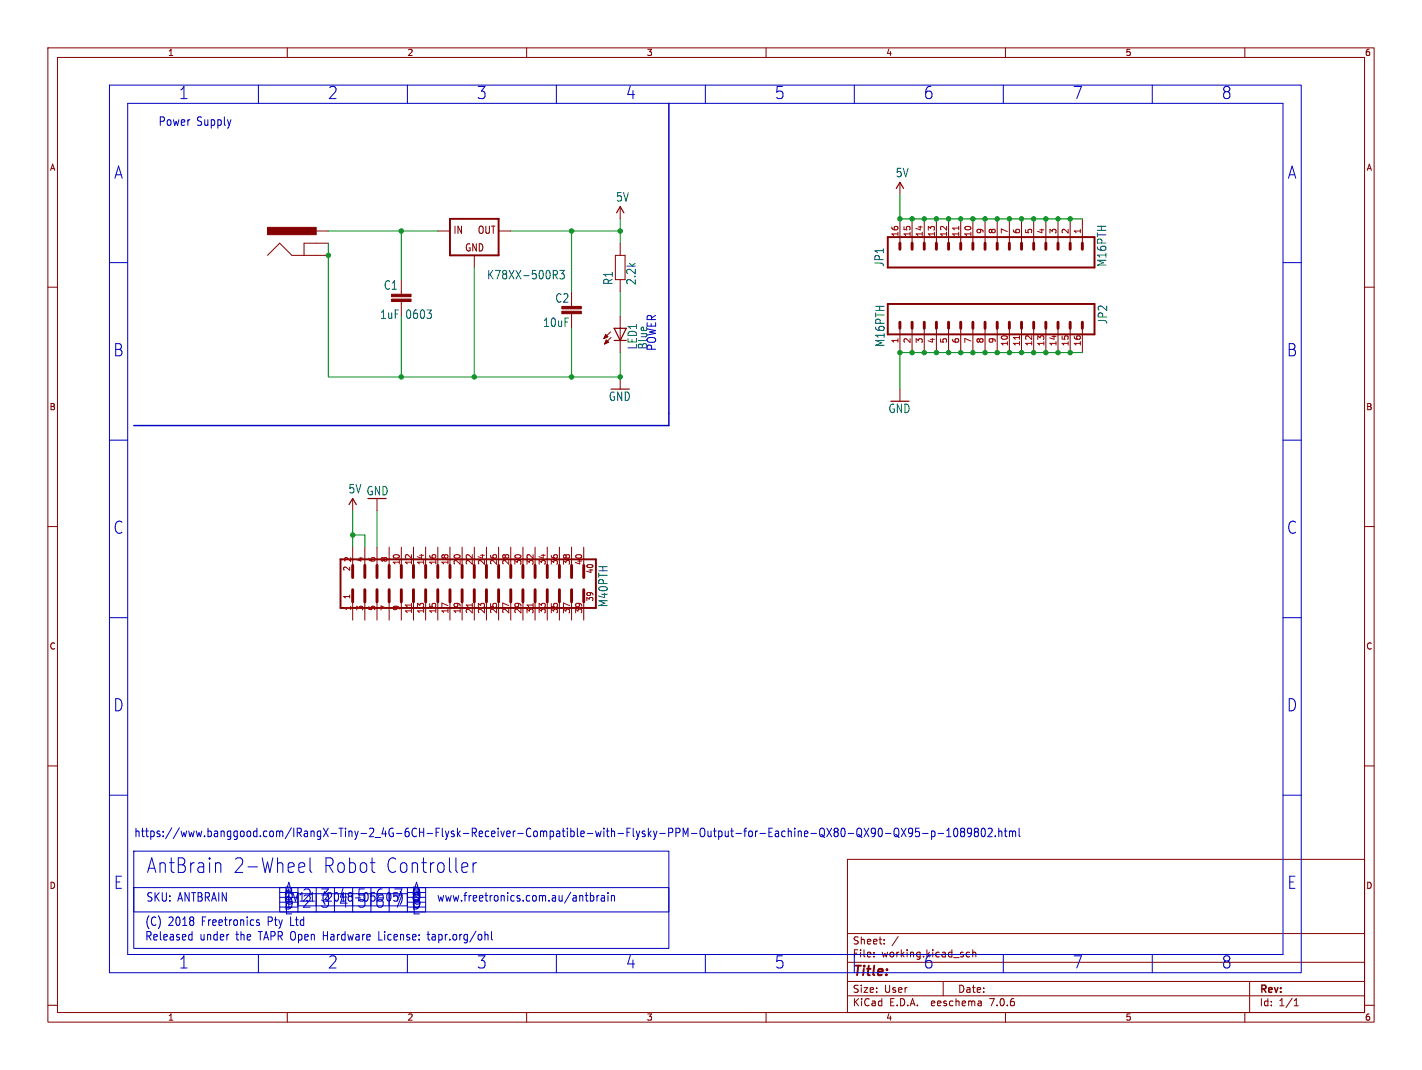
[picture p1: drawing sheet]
<?xml version="1.0" encoding="utf-8"?>
<!DOCTYPE eagle SYSTEM "eagle.dtd">
<eagle version="9.1.3">
<drawing>
<settings>
<setting alwaysvectorfont="no"/>
<setting keepoldvectorfont="yes"/>
<setting verticaltext="up"/>
</settings>
<grid distance="0.1" unitdist="inch" unit="inch" style="lines" multiple="1" display="no" altdistance="0.01" altunitdist="inch" altunit="inch"/>
<schematic xreflabel="%F%N/%S.%C%R" xrefpart="/%S.%C%R">
<libraries>
<library name="freetronics-jon">
<symbols>
<symbol name="CAP">
<wire x1="0" y1="2.54" x2="0" y2="2.032" width="0.1524" layer="94"/>
<wire x1="0" y1="0" x2="0" y2="0.508" width="0.1524" layer="94"/>
<text x="1.524" y="2.921" size="1.778" layer="95">&gt;NAME</text>
<text x="1.524" y="-2.159" size="1.778" layer="96">&gt;VALUE</text>
<rectangle x1="-2.032" y1="0.508" x2="2.032" y2="1.016" layer="94"/>
<rectangle x1="-2.032" y1="1.524" x2="2.032" y2="2.032" layer="94"/>
<pin name="1" x="0" y="5.08" visible="off" length="short" direction="pas" swaplevel="1" rot="R270"/>
<pin name="2" x="0" y="-2.54" visible="off" length="short" direction="pas" swaplevel="1" rot="R90"/>
</symbol>
<symbol name="RESISTOR">
<wire x1="-2.54" y1="1.016" x2="2.54" y2="1.016" width="0.1524" layer="94"/>
<wire x1="-2.54" y1="-1.016" x2="-2.54" y2="1.016" width="0.1524" layer="94"/>
<wire x1="2.54" y1="-1.016" x2="2.54" y2="1.016" width="0.1524" layer="94"/>
<wire x1="-2.54" y1="-1.016" x2="2.54" y2="-1.016" width="0.1524" layer="94"/>
<text x="-3.81" y="1.4986" size="1.778" layer="95">&gt;NAME</text>
<text x="-3.81" y="-3.302" size="1.778" layer="96">&gt;VALUE</text>
<pin name="2" x="5.08" y="0" visible="off" length="short" direction="pas" swaplevel="1" rot="R180"/>
<pin name="1" x="-5.08" y="0" visible="off" length="short" direction="pas" swaplevel="1"/>
</symbol>
<symbol name="LED">
<wire x1="1.27" y1="0" x2="0" y2="-2.54" width="0.254" layer="94"/>
<wire x1="0" y1="-2.54" x2="-1.27" y2="0" width="0.254" layer="94"/>
<wire x1="1.27" y1="-2.54" x2="0" y2="-2.54" width="0.254" layer="94"/>
<wire x1="0" y1="-2.54" x2="-1.27" y2="-2.54" width="0.254" layer="94"/>
<wire x1="1.27" y1="0" x2="0" y2="0" width="0.254" layer="94"/>
<wire x1="0" y1="0" x2="-1.27" y2="0" width="0.254" layer="94"/>
<wire x1="0" y1="0" x2="0" y2="-2.54" width="0.1524" layer="94"/>
<wire x1="-2.032" y1="-0.762" x2="-3.429" y2="-2.159" width="0.1524" layer="94"/>
<wire x1="-1.905" y1="-1.905" x2="-3.302" y2="-3.302" width="0.1524" layer="94"/>
<text x="3.556" y="-4.572" size="1.778" layer="95" rot="R90">&gt;NAME</text>
<text x="5.715" y="-4.572" size="1.778" layer="96" rot="R90">&gt;VALUE</text>
<pin name="C" x="0" y="-5.08" visible="off" length="short" direction="pas" rot="R90"/>
<pin name="A" x="0" y="2.54" visible="off" length="short" direction="pas" rot="R270"/>
<polygon width="0.1524" layer="94">
<vertex x="-3.429" y="-2.159"/>
<vertex x="-3.048" y="-1.27"/>
<vertex x="-2.54" y="-1.778"/>
</polygon>
<polygon width="0.1524" layer="94">
<vertex x="-3.302" y="-3.302"/>
<vertex x="-2.921" y="-2.413"/>
<vertex x="-2.413" y="-2.921"/>
</polygon>
</symbol>
<symbol name="78XX">
<wire x1="-5.08" y1="-5.08" x2="5.08" y2="-5.08" width="0.4064" layer="94"/>
<wire x1="5.08" y1="-5.08" x2="5.08" y2="2.54" width="0.4064" layer="94"/>
<wire x1="5.08" y1="2.54" x2="-5.08" y2="2.54" width="0.4064" layer="94"/>
<wire x1="-5.08" y1="2.54" x2="-5.08" y2="-5.08" width="0.4064" layer="94"/>
<text x="2.54" y="-7.62" size="1.778" layer="95">&gt;NAME</text>
<text x="2.54" y="-10.16" size="1.778" layer="96">&gt;VALUE</text>
<text x="-2.032" y="-4.318" size="1.524" layer="95">GND</text>
<text x="-4.445" y="-0.635" size="1.524" layer="95">IN</text>
<text x="0.635" y="-0.635" size="1.524" layer="95">OUT</text>
<pin name="IN" x="-7.62" y="0" visible="off" length="short" direction="in"/>
<pin name="GND" x="0" y="-7.62" visible="off" length="short" direction="in" rot="R90"/>
<pin name="OUT" x="7.62" y="0" visible="off" length="short" direction="out" rot="R180"/>
</symbol>
<symbol name="POWERJACK">
<wire x1="-10.16" y1="2.54" x2="-7.62" y2="5.08" width="0.1524" layer="94"/>
<wire x1="-7.62" y1="5.08" x2="-5.08" y2="2.54" width="0.1524" layer="94"/>
<wire x1="-5.08" y1="2.54" x2="-2.54" y2="2.54" width="0.1524" layer="94"/>
<wire x1="-2.54" y1="2.54" x2="0" y2="2.54" width="0.1524" layer="94"/>
<wire x1="-2.54" y1="2.54" x2="-2.54" y2="5.08" width="0.1524" layer="94"/>
<wire x1="-2.54" y1="5.08" x2="0" y2="5.08" width="0.1524" layer="94"/>
<text x="-10.16" y="10.16" size="1.778" layer="96">&gt;Value</text>
<text x="-10.16" y="0" size="1.778" layer="95">&gt;Name</text>
<rectangle x1="-10.16" y1="6.858" x2="0" y2="8.382" layer="94"/>
<pin name="GNDBREAK" x="2.54" y="5.08" visible="off" length="short" rot="R180"/>
<pin name="GND" x="2.54" y="2.54" visible="off" length="short" rot="R180"/>
<pin name="PWR" x="2.54" y="7.62" visible="off" length="short" rot="R180"/>
</symbol>
<symbol name="M40">
<wire x1="5.08" y1="-27.94" x2="-5.08" y2="-27.94" width="0.4064" layer="94"/>
<wire x1="5.08" y1="-27.94" x2="5.08" y2="25.4" width="0.4064" layer="94"/>
<wire x1="-5.08" y1="25.4" x2="5.08" y2="25.4" width="0.4064" layer="94"/>
<text x="-5.08" y="-30.48" size="1.778" layer="96">&gt;VALUE</text>
<text x="0" y="26.162" size="1.778" layer="95">&gt;NAME</text>
<pin name="28" x="7.62" y="-10.16" visible="pad" length="middle" direction="pas" swaplevel="1" rot="R180"/>
<pin name="26" x="7.62" y="-7.62" visible="pad" length="middle" direction="pas" swaplevel="1" rot="R180"/>
<pin name="24" x="7.62" y="-5.08" visible="pad" length="middle" direction="pas" swaplevel="1" rot="R180"/>
<pin name="22" x="7.62" y="-2.54" visible="pad" length="middle" direction="pas" swaplevel="1" rot="R180"/>
<pin name="20" x="7.62" y="0" visible="pad" length="middle" direction="pas" swaplevel="1" rot="R180"/>
<pin name="18" x="7.62" y="2.54" visible="pad" length="middle" direction="pas" swaplevel="1" rot="R180"/>
<pin name="16" x="7.62" y="5.08" visible="pad" length="middle" direction="pas" swaplevel="1" rot="R180"/>
<pin name="14" x="7.62" y="7.62" visible="pad" length="middle" direction="pas" swaplevel="1" rot="R180"/>
<pin name="12" x="7.62" y="10.16" visible="pad" length="middle" direction="pas" swaplevel="1" rot="R180"/>
<pin name="10" x="7.62" y="12.7" visible="pad" length="middle" direction="pas" swaplevel="1" rot="R180"/>
<pin name="8" x="7.62" y="15.24" visible="pad" length="middle" direction="pas" swaplevel="1" rot="R180"/>
<pin name="6" x="7.62" y="17.78" visible="pad" length="middle" direction="pas" swaplevel="1" rot="R180"/>
<pin name="4" x="7.62" y="20.32" visible="pad" length="middle" direction="pas" swaplevel="1" rot="R180"/>
<pin name="2" x="7.62" y="22.86" visible="pad" length="middle" direction="pas" swaplevel="1" rot="R180"/>
<pin name="40" x="7.62" y="-25.4" visible="pad" length="middle" direction="pas" swaplevel="1" rot="R180"/>
<pin name="38" x="7.62" y="-22.86" visible="pad" length="middle" direction="pas" swaplevel="1" rot="R180"/>
<pin name="36" x="7.62" y="-20.32" visible="pad" length="middle" direction="pas" swaplevel="1" rot="R180"/>
<pin name="34" x="7.62" y="-17.78" visible="pad" length="middle" direction="pas" swaplevel="1" rot="R180"/>
<pin name="32" x="7.62" y="-15.24" visible="pad" length="middle" direction="pas" swaplevel="1" rot="R180"/>
<pin name="30" x="7.62" y="-12.7" visible="pad" length="middle" direction="pas" swaplevel="1" rot="R180"/>
<wire x1="-5.08" y1="-27.94" x2="-5.08" y2="25.4" width="0.4064" layer="94"/>
<wire x1="1.27" y1="22.86" x2="3.81" y2="22.86" width="0.6096" layer="94"/>
<wire x1="1.27" y1="20.32" x2="3.81" y2="20.32" width="0.6096" layer="94"/>
<wire x1="1.27" y1="17.78" x2="3.81" y2="17.78" width="0.6096" layer="94"/>
<wire x1="1.27" y1="15.24" x2="3.81" y2="15.24" width="0.6096" layer="94"/>
<wire x1="1.27" y1="12.7" x2="3.81" y2="12.7" width="0.6096" layer="94"/>
<wire x1="1.27" y1="10.16" x2="3.81" y2="10.16" width="0.6096" layer="94"/>
<wire x1="1.27" y1="7.62" x2="3.81" y2="7.62" width="0.6096" layer="94"/>
<wire x1="1.27" y1="5.08" x2="3.81" y2="5.08" width="0.6096" layer="94"/>
<wire x1="1.27" y1="2.54" x2="3.81" y2="2.54" width="0.6096" layer="94"/>
<wire x1="1.27" y1="0" x2="3.81" y2="0" width="0.6096" layer="94"/>
<wire x1="1.27" y1="-2.54" x2="3.81" y2="-2.54" width="0.6096" layer="94"/>
<wire x1="1.27" y1="-5.08" x2="3.81" y2="-5.08" width="0.6096" layer="94"/>
<wire x1="1.27" y1="-7.62" x2="3.81" y2="-7.62" width="0.6096" layer="94"/>
<wire x1="1.27" y1="-10.16" x2="3.81" y2="-10.16" width="0.6096" layer="94"/>
<wire x1="1.27" y1="-12.7" x2="3.81" y2="-12.7" width="0.6096" layer="94"/>
<wire x1="1.27" y1="-15.24" x2="3.81" y2="-15.24" width="0.6096" layer="94"/>
<wire x1="1.27" y1="-17.78" x2="3.81" y2="-17.78" width="0.6096" layer="94"/>
<wire x1="1.27" y1="-20.32" x2="3.81" y2="-20.32" width="0.6096" layer="94"/>
<wire x1="1.27" y1="-22.86" x2="3.81" y2="-22.86" width="0.6096" layer="94"/>
<wire x1="1.27" y1="-25.4" x2="3.81" y2="-25.4" width="0.6096" layer="94"/>
<wire x1="-3.81" y1="22.86" x2="-1.27" y2="22.86" width="0.6096" layer="94"/>
<wire x1="-3.81" y1="20.32" x2="-1.27" y2="20.32" width="0.6096" layer="94"/>
<wire x1="-3.81" y1="17.78" x2="-1.27" y2="17.78" width="0.6096" layer="94"/>
<wire x1="-3.81" y1="15.24" x2="-1.27" y2="15.24" width="0.6096" layer="94"/>
<wire x1="-3.81" y1="12.7" x2="-1.27" y2="12.7" width="0.6096" layer="94"/>
<wire x1="-3.81" y1="10.16" x2="-1.27" y2="10.16" width="0.6096" layer="94"/>
<wire x1="-3.81" y1="7.62" x2="-1.27" y2="7.62" width="0.6096" layer="94"/>
<wire x1="-3.81" y1="5.08" x2="-1.27" y2="5.08" width="0.6096" layer="94"/>
<wire x1="-3.81" y1="2.54" x2="-1.27" y2="2.54" width="0.6096" layer="94"/>
<wire x1="-3.81" y1="0" x2="-1.27" y2="0" width="0.6096" layer="94"/>
<wire x1="-3.81" y1="-2.54" x2="-1.27" y2="-2.54" width="0.6096" layer="94"/>
<wire x1="-3.81" y1="-5.08" x2="-1.27" y2="-5.08" width="0.6096" layer="94"/>
<wire x1="-3.81" y1="-7.62" x2="-1.27" y2="-7.62" width="0.6096" layer="94"/>
<wire x1="-3.81" y1="-10.16" x2="-1.27" y2="-10.16" width="0.6096" layer="94"/>
<wire x1="-3.81" y1="-12.7" x2="-1.27" y2="-12.7" width="0.6096" layer="94"/>
<wire x1="-3.81" y1="-15.24" x2="-1.27" y2="-15.24" width="0.6096" layer="94"/>
<wire x1="-3.81" y1="-17.78" x2="-1.27" y2="-17.78" width="0.6096" layer="94"/>
<wire x1="-3.81" y1="-20.32" x2="-1.27" y2="-20.32" width="0.6096" layer="94"/>
<wire x1="-3.81" y1="-22.86" x2="-1.27" y2="-22.86" width="0.6096" layer="94"/>
<wire x1="-3.81" y1="-25.4" x2="-1.27" y2="-25.4" width="0.6096" layer="94"/>
<pin name="13" x="-7.62" y="7.62" visible="pad" length="middle" direction="pas" swaplevel="1"/>
<pin name="15" x="-7.62" y="5.08" visible="pad" length="middle" direction="pas" swaplevel="1"/>
<pin name="17" x="-7.62" y="2.54" visible="pad" length="middle" direction="pas" swaplevel="1"/>
<pin name="19" x="-7.62" y="0" visible="pad" length="middle" direction="pas" swaplevel="1"/>
<pin name="21" x="-7.62" y="-2.54" visible="pad" length="middle" direction="pas" swaplevel="1"/>
<pin name="23" x="-7.62" y="-5.08" visible="pad" length="middle" direction="pas" swaplevel="1"/>
<pin name="25" x="-7.62" y="-7.62" visible="pad" length="middle" direction="pas" swaplevel="1"/>
<pin name="27" x="-7.62" y="-10.16" visible="pad" length="middle" direction="pas" swaplevel="1"/>
<pin name="29" x="-7.62" y="-12.7" visible="pad" length="middle" direction="pas" swaplevel="1"/>
<pin name="31" x="-7.62" y="-15.24" visible="pad" length="middle" direction="pas" swaplevel="1"/>
<pin name="33" x="-7.62" y="-17.78" visible="pad" length="middle" direction="pas" swaplevel="1"/>
<pin name="35" x="-7.62" y="-20.32" visible="pad" length="middle" direction="pas" swaplevel="1"/>
<pin name="37" x="-7.62" y="-22.86" visible="pad" length="middle" direction="pas" swaplevel="1"/>
<pin name="39" x="-7.62" y="-25.4" visible="pad" length="middle" direction="pas" swaplevel="1"/>
<pin name="1" x="-7.62" y="22.86" visible="pad" length="middle" direction="pas" swaplevel="1"/>
<pin name="3" x="-7.62" y="20.32" visible="pad" length="middle" direction="pas" swaplevel="1"/>
<pin name="5" x="-7.62" y="17.78" visible="pad" length="middle" direction="pas" swaplevel="1"/>
<pin name="7" x="-7.62" y="15.24" visible="pad" length="middle" direction="pas" swaplevel="1"/>
<pin name="9" x="-7.62" y="12.7" visible="pad" length="middle" direction="pas" swaplevel="1"/>
<pin name="11" x="-7.62" y="10.16" visible="pad" length="middle" direction="pas" swaplevel="1"/>
<text x="-3.302" y="23.368" size="1.27" layer="94" ratio="12">1</text>
<text x="2.54" y="23.368" size="1.27" layer="94" ratio="12">2</text>
<text x="-3.81" y="-27.432" size="1.27" layer="94" ratio="12">39</text>
<text x="2.032" y="-27.432" size="1.27" layer="94" ratio="12">40</text>
</symbol>
<symbol name="M16">
<wire x1="6.35" y1="-22.86" x2="0" y2="-22.86" width="0.4064" layer="94"/>
<wire x1="3.81" y1="-15.24" x2="5.08" y2="-15.24" width="0.6096" layer="94"/>
<wire x1="3.81" y1="-17.78" x2="5.08" y2="-17.78" width="0.6096" layer="94"/>
<wire x1="3.81" y1="-20.32" x2="5.08" y2="-20.32" width="0.6096" layer="94"/>
<wire x1="0" y1="20.32" x2="0" y2="-22.86" width="0.4064" layer="94"/>
<wire x1="6.35" y1="-22.86" x2="6.35" y2="20.32" width="0.4064" layer="94"/>
<wire x1="0" y1="20.32" x2="6.35" y2="20.32" width="0.4064" layer="94"/>
<wire x1="3.81" y1="-10.16" x2="5.08" y2="-10.16" width="0.6096" layer="94"/>
<wire x1="3.81" y1="-12.7" x2="5.08" y2="-12.7" width="0.6096" layer="94"/>
<wire x1="3.81" y1="-7.62" x2="5.08" y2="-7.62" width="0.6096" layer="94"/>
<wire x1="3.81" y1="-5.08" x2="5.08" y2="-5.08" width="0.6096" layer="94"/>
<wire x1="3.81" y1="-2.54" x2="5.08" y2="-2.54" width="0.6096" layer="94"/>
<wire x1="3.81" y1="0" x2="5.08" y2="0" width="0.6096" layer="94"/>
<wire x1="3.81" y1="2.54" x2="5.08" y2="2.54" width="0.6096" layer="94"/>
<wire x1="3.81" y1="5.08" x2="5.08" y2="5.08" width="0.6096" layer="94"/>
<wire x1="3.81" y1="7.62" x2="5.08" y2="7.62" width="0.6096" layer="94"/>
<wire x1="3.81" y1="10.16" x2="5.08" y2="10.16" width="0.6096" layer="94"/>
<wire x1="3.81" y1="12.7" x2="5.08" y2="12.7" width="0.6096" layer="94"/>
<wire x1="3.81" y1="15.24" x2="5.08" y2="15.24" width="0.6096" layer="94"/>
<wire x1="3.81" y1="17.78" x2="5.08" y2="17.78" width="0.6096" layer="94"/>
<text x="0" y="-25.4" size="1.778" layer="96">&gt;VALUE</text>
<text x="0" y="21.082" size="1.778" layer="95">&gt;NAME</text>
<pin name="1" x="10.16" y="-20.32" visible="pad" length="middle" direction="pas" swaplevel="1" rot="R180"/>
<pin name="2" x="10.16" y="-17.78" visible="pad" length="middle" direction="pas" swaplevel="1" rot="R180"/>
<pin name="3" x="10.16" y="-15.24" visible="pad" length="middle" direction="pas" swaplevel="1" rot="R180"/>
<pin name="4" x="10.16" y="-12.7" visible="pad" length="middle" direction="pas" swaplevel="1" rot="R180"/>
<pin name="5" x="10.16" y="-10.16" visible="pad" length="middle" direction="pas" swaplevel="1" rot="R180"/>
<pin name="6" x="10.16" y="-7.62" visible="pad" length="middle" direction="pas" swaplevel="1" rot="R180"/>
<pin name="7" x="10.16" y="-5.08" visible="pad" length="middle" direction="pas" swaplevel="1" rot="R180"/>
<pin name="8" x="10.16" y="-2.54" visible="pad" length="middle" direction="pas" swaplevel="1" rot="R180"/>
<pin name="9" x="10.16" y="0" visible="pad" length="middle" direction="pas" swaplevel="1" rot="R180"/>
<pin name="10" x="10.16" y="2.54" visible="pad" length="middle" direction="pas" swaplevel="1" rot="R180"/>
<pin name="11" x="10.16" y="5.08" visible="pad" length="middle" direction="pas" swaplevel="1" rot="R180"/>
<pin name="12" x="10.16" y="7.62" visible="pad" length="middle" direction="pas" swaplevel="1" rot="R180"/>
<pin name="13" x="10.16" y="10.16" visible="pad" length="middle" direction="pas" swaplevel="1" rot="R180"/>
<pin name="14" x="10.16" y="12.7" visible="pad" length="middle" direction="pas" swaplevel="1" rot="R180"/>
<pin name="15" x="10.16" y="15.24" visible="pad" length="middle" direction="pas" swaplevel="1" rot="R180"/>
<pin name="16" x="10.16" y="17.78" visible="pad" length="middle" direction="pas" swaplevel="1" rot="R180"/>
</symbol>
</symbols>
<devicesets>
<deviceset name="CAP" prefix="C" uservalue="yes">
<gates>
<gate name="G$1" symbol="CAP" x="0" y="0"/>
</gates>
<devices>
<device name="0603" package="0603">
<connects>
<connect gate="G$1" pin="1" pad="1"/>
<connect gate="G$1" pin="2" pad="2"/>
</connects>
<technologies>
<technology name=""/>
</technologies>
</device>
<device name="PTH" package="CAP-PTH-SMALL">
<connects>
<connect gate="G$1" pin="1" pad="1"/>
<connect gate="G$1" pin="2" pad="2"/>
</connects>
<technologies>
<technology name=""/>
</technologies>
</device>
<device name="PTH2" package="CAP-PTH-SMALL2">
<connects>
<connect gate="G$1" pin="1" pad="1"/>
<connect gate="G$1" pin="2" pad="2"/>
</connects>
<technologies>
<technology name=""/>
</technologies>
</device>
<device name="0402" package="C0402">
<connects>
<connect gate="G$1" pin="1" pad="1"/>
<connect gate="G$1" pin="2" pad="2"/>
</connects>
<technologies>
<technology name=""/>
</technologies>
</device>
<device name="0805" package="0805">
<connects>
<connect gate="G$1" pin="1" pad="1"/>
<connect gate="G$1" pin="2" pad="2"/>
</connects>
<technologies>
<technology name=""/>
</technologies>
</device>
<device name="PTH3" package="CAP-PTH-LARGE">
<connects>
<connect gate="G$1" pin="1" pad="1"/>
<connect gate="G$1" pin="2" pad="2"/>
</connects>
<technologies>
<technology name=""/>
</technologies>
</device>
<device name="SMD" package="GRM43D">
<connects>
<connect gate="G$1" pin="1" pad="A"/>
<connect gate="G$1" pin="2" pad="C"/>
</connects>
<technologies>
<technology name=""/>
</technologies>
</device>
<device name="0805-LARGE" package="0805-LARGE@1">
<connects>
<connect gate="G$1" pin="1" pad="1"/>
<connect gate="G$1" pin="2" pad="2"/>
</connects>
<technologies>
<technology name=""/>
</technologies>
</device>
<device name="NS" package="0603_NO_SILK">
<connects>
<connect gate="G$1" pin="1" pad="1"/>
<connect gate="G$1" pin="2" pad="2"/>
</connects>
<technologies>
<technology name=""/>
</technologies>
</device>
<device name="0201" package="0201">
<connects>
<connect gate="G$1" pin="1" pad="1"/>
<connect gate="G$1" pin="2" pad="2"/>
</connects>
<technologies>
<technology name=""/>
</technologies>
</device>
</devices>
</deviceset>
<deviceset name="RESISTOR" prefix="R" uservalue="yes">
<gates>
<gate name="G$1" symbol="RESISTOR" x="0" y="0"/>
</gates>
<devices>
<device name="1206" package="1206">
<connects>
<connect gate="G$1" pin="1" pad="1"/>
<connect gate="G$1" pin="2" pad="2"/>
</connects>
<technologies>
<technology name=""/>
</technologies>
</device>
<device name="0603" package="0603">
<connects>
<connect gate="G$1" pin="1" pad="1"/>
<connect gate="G$1" pin="2" pad="2"/>
</connects>
<technologies>
<technology name=""/>
</technologies>
</device>
<device name="PTH1" package="AXIAL-0.3">
<connects>
<connect gate="G$1" pin="1" pad="P$1"/>
<connect gate="G$1" pin="2" pad="P$2"/>
</connects>
<technologies>
<technology name=""/>
</technologies>
</device>
<device name="2010" package="R2010">
<connects>
<connect gate="G$1" pin="1" pad="1"/>
<connect gate="G$1" pin="2" pad="2"/>
</connects>
<technologies>
<technology name=""/>
</technologies>
</device>
<device name="C0402" package="C0402">
<connects>
<connect gate="G$1" pin="1" pad="1"/>
<connect gate="G$1" pin="2" pad="2"/>
</connects>
<technologies>
<technology name=""/>
</technologies>
</device>
<device name="0805" package="0805">
<connects>
<connect gate="G$1" pin="1" pad="1"/>
<connect gate="G$1" pin="2" pad="2"/>
</connects>
<technologies>
<technology name=""/>
</technologies>
</device>
<device name="0805-LARGE" package="0805-LARGE">
<connects>
<connect gate="G$1" pin="1" pad="1"/>
<connect gate="G$1" pin="2" pad="2"/>
</connects>
<technologies>
<technology name=""/>
</technologies>
</device>
<device name="0402" package="0402">
<connects>
<connect gate="G$1" pin="1" pad="1"/>
<connect gate="G$1" pin="2" pad="2"/>
</connects>
<technologies>
<technology name=""/>
</technologies>
</device>
<device name="0603NS" package="0603_NO_SILK">
<connects>
<connect gate="G$1" pin="1" pad="1"/>
<connect gate="G$1" pin="2" pad="2"/>
</connects>
<technologies>
<technology name=""/>
</technologies>
</device>
<device name="VERT2" package="0309V">
<connects>
<connect gate="G$1" pin="1" pad="1"/>
<connect gate="G$1" pin="2" pad="2"/>
</connects>
<technologies>
<technology name=""/>
</technologies>
</device>
<device name="VERT3" package="0309VW">
<connects>
<connect gate="G$1" pin="1" pad="1"/>
<connect gate="G$1" pin="2" pad="2"/>
</connects>
<technologies>
<technology name=""/>
</technologies>
</device>
<device name="0201" package="0201">
<connects>
<connect gate="G$1" pin="1" pad="1"/>
<connect gate="G$1" pin="2" pad="2"/>
</connects>
<technologies>
<technology name=""/>
</technologies>
</device>
</devices>
</deviceset>
<deviceset name="LED" prefix="LED" uservalue="yes">
<gates>
<gate name="G$1" symbol="LED" x="0" y="0"/>
</gates>
<devices>
<device name="5MM" package="LED5MM">
<connects>
<connect gate="G$1" pin="A" pad="A"/>
<connect gate="G$1" pin="C" pad="K"/>
</connects>
<technologies>
<technology name=""/>
</technologies>
</device>
<device name="3MM" package="LED3MM">
<connects>
<connect gate="G$1" pin="A" pad="A"/>
<connect gate="G$1" pin="C" pad="K"/>
</connects>
<technologies>
<technology name=""/>
</technologies>
</device>
<device name="1206" package="LED-1206">
<connects>
<connect gate="G$1" pin="A" pad="A"/>
<connect gate="G$1" pin="C" pad="C"/>
</connects>
<technologies>
<technology name=""/>
</technologies>
</device>
<device name="0603" package="LED-0603">
<connects>
<connect gate="G$1" pin="A" pad="A"/>
<connect gate="G$1" pin="C" pad="C"/>
</connects>
<technologies>
<technology name=""/>
</technologies>
</device>
<device name="10MM" package="LED10MM">
<connects>
<connect gate="G$1" pin="A" pad="A"/>
<connect gate="G$1" pin="C" pad="C"/>
</connects>
<technologies>
<technology name=""/>
</technologies>
</device>
<device name="0805" package="LED-0805">
<connects>
<connect gate="G$1" pin="A" pad="A"/>
<connect gate="G$1" pin="C" pad="C"/>
</connects>
<technologies>
<technology name=""/>
</technologies>
</device>
<device name="0805-LARGE" package="LED-0805-LARGE">
<connects>
<connect gate="G$1" pin="A" pad="A"/>
<connect gate="G$1" pin="C" pad="C"/>
</connects>
<technologies>
<technology name=""/>
</technologies>
</device>
<device name="0402" package="LED-0402">
<connects>
<connect gate="G$1" pin="A" pad="A"/>
<connect gate="G$1" pin="C" pad="C"/>
</connects>
<technologies>
<technology name=""/>
</technologies>
</device>
<device name="0603NS" package="0603_NO_SILK">
<connects>
<connect gate="G$1" pin="A" pad="1"/>
<connect gate="G$1" pin="C" pad="2"/>
</connects>
<technologies>
<technology name=""/>
</technologies>
</device>
</devices>
</deviceset>
<deviceset name="K78XX-500R3">
<gates>
<gate name="G$1" symbol="78XX" x="0" y="2.54"/>
</gates>
<devices>
<device name="" package="K78XX-500R3">
<connects>
<connect gate="G$1" pin="GND" pad="2"/>
<connect gate="G$1" pin="IN" pad="1"/>
<connect gate="G$1" pin="OUT" pad="3"/>
</connects>
<technologies>
<technology name=""/>
</technologies>
</device>
</devices>
</deviceset>
<deviceset name="POWER_JACK" prefix="J">
<gates>
<gate name="G$1" symbol="POWERJACK" x="7.62" y="-2.54"/>
</gates>
<devices>
<device name="SMD" package="POWER_JACK_SMD">
<connects>
<connect gate="G$1" pin="GND" pad="P$4"/>
<connect gate="G$1" pin="GNDBREAK" pad="GND"/>
<connect gate="G$1" pin="PWR" pad="VIN0"/>
</connects>
<technologies>
<technology name=""/>
</technologies>
</device>
<device name="SLT" package="POWER_JACK_SLOT">
<connects>
<connect gate="G$1" pin="GND" pad="GND@2"/>
<connect gate="G$1" pin="GNDBREAK" pad="GND@1"/>
<connect gate="G$1" pin="PWR" pad="PWR"/>
</connects>
<technologies>
<technology name=""/>
</technologies>
</device>
<device name="PTH" package="POWER_JACK_PTH">
<connects>
<connect gate="G$1" pin="GND" pad="GND"/>
<connect gate="G$1" pin="GNDBREAK" pad="GNDBREAK"/>
<connect gate="G$1" pin="PWR" pad="PWR"/>
</connects>
<technologies>
<technology name=""/>
</technologies>
</device>
<device name="COMBO" package="POWER_JACK_COMBO">
<connects>
<connect gate="G$1" pin="GND" pad="GND@1"/>
<connect gate="G$1" pin="GNDBREAK" pad="GND"/>
<connect gate="G$1" pin="PWR" pad="POWER"/>
</connects>
<technologies>
<technology name=""/>
</technologies>
</device>
<device name="PTH_LOCK" package="POWER_JACK_PTH_LOCK">
<connects>
<connect gate="G$1" pin="GND" pad="GND"/>
<connect gate="G$1" pin="GNDBREAK" pad="GNDBREAK"/>
<connect gate="G$1" pin="PWR" pad="PWR"/>
</connects>
<technologies>
<technology name=""/>
</technologies>
</device>
<device name="PTH_SLOTS" package="POWER_JACK_PTH_SLOTS">
<connects>
<connect gate="G$1" pin="GND" pad="GND"/>
<connect gate="G$1" pin="GNDBREAK" pad="GNDBREAK"/>
<connect gate="G$1" pin="PWR" pad="PWR"/>
</connects>
<technologies>
<technology name=""/>
</technologies>
</device>
</devices>
</deviceset>
<deviceset name="M40">
<gates>
<gate name="G$1" symbol="M40" x="0" y="0"/>
</gates>
<devices>
<device name="PTH" package="2X20">
<connects>
<connect gate="G$1" pin="1" pad="1"/>
<connect gate="G$1" pin="10" pad="10"/>
<connect gate="G$1" pin="11" pad="11"/>
<connect gate="G$1" pin="12" pad="12"/>
<connect gate="G$1" pin="13" pad="13"/>
<connect gate="G$1" pin="14" pad="14"/>
<connect gate="G$1" pin="15" pad="15"/>
<connect gate="G$1" pin="16" pad="16"/>
<connect gate="G$1" pin="17" pad="17"/>
<connect gate="G$1" pin="18" pad="18"/>
<connect gate="G$1" pin="19" pad="19"/>
<connect gate="G$1" pin="2" pad="2"/>
<connect gate="G$1" pin="20" pad="20"/>
<connect gate="G$1" pin="21" pad="21"/>
<connect gate="G$1" pin="22" pad="22"/>
<connect gate="G$1" pin="23" pad="23"/>
<connect gate="G$1" pin="24" pad="24"/>
<connect gate="G$1" pin="25" pad="25"/>
<connect gate="G$1" pin="26" pad="26"/>
<connect gate="G$1" pin="27" pad="27"/>
<connect gate="G$1" pin="28" pad="28"/>
<connect gate="G$1" pin="29" pad="29"/>
<connect gate="G$1" pin="3" pad="3"/>
<connect gate="G$1" pin="30" pad="30"/>
<connect gate="G$1" pin="31" pad="31"/>
<connect gate="G$1" pin="32" pad="32"/>
<connect gate="G$1" pin="33" pad="33"/>
<connect gate="G$1" pin="34" pad="34"/>
<connect gate="G$1" pin="35" pad="35"/>
<connect gate="G$1" pin="36" pad="36"/>
<connect gate="G$1" pin="37" pad="37"/>
<connect gate="G$1" pin="38" pad="38"/>
<connect gate="G$1" pin="39" pad="39"/>
<connect gate="G$1" pin="4" pad="4"/>
<connect gate="G$1" pin="40" pad="40"/>
<connect gate="G$1" pin="5" pad="5"/>
<connect gate="G$1" pin="6" pad="6"/>
<connect gate="G$1" pin="7" pad="7"/>
<connect gate="G$1" pin="8" pad="8"/>
<connect gate="G$1" pin="9" pad="9"/>
</connects>
<technologies>
<technology name=""/>
</technologies>
</device>
</devices>
</deviceset>
<deviceset name="M16" prefix="JP">
<gates>
<gate name="G$1" symbol="M16" x="0" y="0"/>
</gates>
<devices>
<device name="PTH" package="1X16">
<connects>
<connect gate="G$1" pin="1" pad="1"/>
<connect gate="G$1" pin="10" pad="10"/>
<connect gate="G$1" pin="11" pad="11"/>
<connect gate="G$1" pin="12" pad="12"/>
<connect gate="G$1" pin="13" pad="13"/>
<connect gate="G$1" pin="14" pad="14"/>
<connect gate="G$1" pin="15" pad="15"/>
<connect gate="G$1" pin="16" pad="16"/>
<connect gate="G$1" pin="2" pad="2"/>
<connect gate="G$1" pin="3" pad="3"/>
<connect gate="G$1" pin="4" pad="4"/>
<connect gate="G$1" pin="5" pad="5"/>
<connect gate="G$1" pin="6" pad="6"/>
<connect gate="G$1" pin="7" pad="7"/>
<connect gate="G$1" pin="8" pad="8"/>
<connect gate="G$1" pin="9" pad="9"/>
</connects>
<technologies>
<technology name=""/>
</technologies>
</device>
<device name="LOCK" package="1X16_LOCK">
<connects>
<connect gate="G$1" pin="1" pad="1"/>
<connect gate="G$1" pin="10" pad="10"/>
<connect gate="G$1" pin="11" pad="11"/>
<connect gate="G$1" pin="12" pad="12"/>
<connect gate="G$1" pin="13" pad="13"/>
<connect gate="G$1" pin="14" pad="14"/>
<connect gate="G$1" pin="15" pad="15"/>
<connect gate="G$1" pin="16" pad="16"/>
<connect gate="G$1" pin="2" pad="2"/>
<connect gate="G$1" pin="3" pad="3"/>
<connect gate="G$1" pin="4" pad="4"/>
<connect gate="G$1" pin="5" pad="5"/>
<connect gate="G$1" pin="6" pad="6"/>
<connect gate="G$1" pin="7" pad="7"/>
<connect gate="G$1" pin="8" pad="8"/>
<connect gate="G$1" pin="9" pad="9"/>
</connects>
<technologies>
<technology name=""/>
</technologies>
</device>
<device name="LOCK_LONGPADS" package="1X16_LOCK_LONGPADS">
<connects>
<connect gate="G$1" pin="1" pad="1"/>
<connect gate="G$1" pin="10" pad="10"/>
<connect gate="G$1" pin="11" pad="11"/>
<connect gate="G$1" pin="12" pad="12"/>
<connect gate="G$1" pin="13" pad="13"/>
<connect gate="G$1" pin="14" pad="14"/>
<connect gate="G$1" pin="15" pad="15"/>
<connect gate="G$1" pin="16" pad="16"/>
<connect gate="G$1" pin="2" pad="2"/>
<connect gate="G$1" pin="3" pad="3"/>
<connect gate="G$1" pin="4" pad="4"/>
<connect gate="G$1" pin="5" pad="5"/>
<connect gate="G$1" pin="6" pad="6"/>
<connect gate="G$1" pin="7" pad="7"/>
<connect gate="G$1" pin="8" pad="8"/>
<connect gate="G$1" pin="9" pad="9"/>
</connects>
<technologies>
<technology name=""/>
</technologies>
</device>
<device name="MACHIINE-PIN_LOCK" package="1X16_MACHINE-PIN-HEADER_LOCK.004">
<connects>
<connect gate="G$1" pin="1" pad="1"/>
<connect gate="G$1" pin="10" pad="10"/>
<connect gate="G$1" pin="11" pad="11"/>
<connect gate="G$1" pin="12" pad="12"/>
<connect gate="G$1" pin="13" pad="13"/>
<connect gate="G$1" pin="14" pad="14"/>
<connect gate="G$1" pin="15" pad="15"/>
<connect gate="G$1" pin="16" pad="16"/>
<connect gate="G$1" pin="2" pad="2"/>
<connect gate="G$1" pin="3" pad="3"/>
<connect gate="G$1" pin="4" pad="4"/>
<connect gate="G$1" pin="5" pad="5"/>
<connect gate="G$1" pin="6" pad="6"/>
<connect gate="G$1" pin="7" pad="7"/>
<connect gate="G$1" pin="8" pad="8"/>
<connect gate="G$1" pin="9" pad="9"/>
</connects>
<technologies>
<technology name=""/>
</technologies>
</device>
<device name="NO_SILK" package="1X16_NO_SILK">
<connects>
<connect gate="G$1" pin="1" pad="1"/>
<connect gate="G$1" pin="10" pad="10"/>
<connect gate="G$1" pin="11" pad="11"/>
<connect gate="G$1" pin="12" pad="12"/>
<connect gate="G$1" pin="13" pad="13"/>
<connect gate="G$1" pin="14" pad="14"/>
<connect gate="G$1" pin="15" pad="15"/>
<connect gate="G$1" pin="16" pad="16"/>
<connect gate="G$1" pin="2" pad="2"/>
<connect gate="G$1" pin="3" pad="3"/>
<connect gate="G$1" pin="4" pad="4"/>
<connect gate="G$1" pin="5" pad="5"/>
<connect gate="G$1" pin="6" pad="6"/>
<connect gate="G$1" pin="7" pad="7"/>
<connect gate="G$1" pin="8" pad="8"/>
<connect gate="G$1" pin="9" pad="9"/>
</connects>
<technologies>
<technology name=""/>
</technologies>
</device>
</devices>
</deviceset>
</devicesets>
</library>
<library name="SparkFun">
<symbols>
<symbol name="5V">
<wire x1="0.762" y1="1.27" x2="0" y2="2.54" width="0.254" layer="94"/>
<wire x1="0" y1="2.54" x2="-0.762" y2="1.27" width="0.254" layer="94"/>
<text x="-1.016" y="3.556" size="1.778" layer="96">&gt;VALUE</text>
<pin name="5V" x="0" y="0" visible="off" length="short" direction="sup" rot="R90"/>
</symbol>
</symbols>
<devicesets>
<deviceset name="5V">
<gates>
<gate name="G$1" symbol="5V" x="0" y="0"/>
</gates>
<devices>
<device name="">
<technologies>
<technology name=""/>
</technologies>
</device>
</devices>
</deviceset>
</devicesets>
</library>
<library name="freetronics">
<symbols>
<symbol name="CAP">
<wire x1="0" y1="2.54" x2="0" y2="2.032" width="0.1524" layer="94"/>
<wire x1="0" y1="0" x2="0" y2="0.508" width="0.1524" layer="94"/>
<text x="1.524" y="2.921" size="1.778" layer="95">&gt;NAME</text>
<text x="1.524" y="-2.159" size="1.778" layer="96">&gt;VALUE</text>
<rectangle x1="-2.032" y1="0.508" x2="2.032" y2="1.016" layer="94"/>
<rectangle x1="-2.032" y1="1.524" x2="2.032" y2="2.032" layer="94"/>
<pin name="1" x="0" y="5.08" visible="off" length="short" direction="pas" swaplevel="1" rot="R270"/>
<pin name="2" x="0" y="-2.54" visible="off" length="short" direction="pas" swaplevel="1" rot="R90"/>
</symbol>
<symbol name="GND">
<wire x1="-1.905" y1="0" x2="1.905" y2="0" width="0.254" layer="94"/>
<text x="-2.54" y="-2.54" size="1.778" layer="96">&gt;VALUE</text>
<pin name="GND" x="0" y="2.54" visible="off" length="short" direction="sup" rot="R270"/>
</symbol>
</symbols>
<devicesets>
<deviceset name="CAP" prefix="C" uservalue="yes">
<gates>
<gate name="G$1" symbol="CAP" x="0" y="0"/>
</gates>
<devices>
<device name="0603" package="0603">
<connects>
<connect gate="G$1" pin="1" pad="1"/>
<connect gate="G$1" pin="2" pad="2"/>
</connects>
<technologies>
<technology name=""/>
</technologies>
</device>
<device name="PTH" package="CAP-PTH-SMALL">
<connects>
<connect gate="G$1" pin="1" pad="1"/>
<connect gate="G$1" pin="2" pad="2"/>
</connects>
<technologies>
<technology name=""/>
</technologies>
</device>
<device name="PTH2" package="CAP-PTH-SMALL2">
<connects>
<connect gate="G$1" pin="1" pad="1"/>
<connect gate="G$1" pin="2" pad="2"/>
</connects>
<technologies>
<technology name=""/>
</technologies>
</device>
<device name="0402" package="C0402">
<connects>
<connect gate="G$1" pin="1" pad="1"/>
<connect gate="G$1" pin="2" pad="2"/>
</connects>
<technologies>
<technology name=""/>
</technologies>
</device>
<device name="0805" package="0805">
<connects>
<connect gate="G$1" pin="1" pad="1"/>
<connect gate="G$1" pin="2" pad="2"/>
</connects>
<technologies>
<technology name=""/>
</technologies>
</device>
<device name="PTH3" package="CAP-PTH-LARGE">
<connects>
<connect gate="G$1" pin="1" pad="1"/>
<connect gate="G$1" pin="2" pad="2"/>
</connects>
<technologies>
<technology name=""/>
</technologies>
</device>
<device name="SMD" package="GRM43D">
<connects>
<connect gate="G$1" pin="1" pad="A"/>
<connect gate="G$1" pin="2" pad="C"/>
</connects>
<technologies>
<technology name=""/>
</technologies>
</device>
<device name="0805-LARGE" package="0805-LARGE">
<connects>
<connect gate="G$1" pin="1" pad="1"/>
<connect gate="G$1" pin="2" pad="2"/>
</connects>
<technologies>
<technology name=""/>
</technologies>
</device>
</devices>
</deviceset>
<deviceset name="GND" prefix="GND">
<gates>
<gate name="1" symbol="GND" x="0" y="0"/>
</gates>
<devices>
<device name="">
<technologies>
<technology name=""/>
</technologies>
</device>
</devices>
</deviceset>
</devicesets>
</library>
</libraries>
<attributes>
</attributes>
<variantdefs>
</variantdefs>
<classes>
<class number="0" name="default" width="0" drill="0">
</class>
<class number="1" name="power" width="0" drill="0">
</class>
</classes>
<parts>
<part name="C1" library="freetronics" deviceset="CAP" device="0603" value="1uF 0603"/>
<part name="GND4" library="freetronics" deviceset="GND" device=""/>
<part name="U$11" library="SparkFun" deviceset="5V" device=""/>
<part name="C2" library="freetronics-jon" deviceset="CAP" device="0805" value="10uF"/>
<part name="LED1" library="freetronics-jon" deviceset="LED" device="0603" value="Blue"/>
<part name="R1" library="freetronics-jon" deviceset="RESISTOR" device="0603" value="2.2k"/>
<part name="REG1" library="freetronics-jon" deviceset="K78XX-500R3" device="" value="K7805-500R3"/>
<part name="J1" library="freetronics-jon" deviceset="POWER_JACK" device="PTH_SLOTS"/>
<part name="U$2" library="freetronics-jon" deviceset="M40" device="PTH"/>
<part name="U$3" library="SparkFun" deviceset="5V" device=""/>
<part name="GND1" library="freetronics" deviceset="GND" device=""/>
<part name="JP1" library="freetronics-jon" deviceset="M16" device="PTH"/>
<part name="JP2" library="freetronics-jon" deviceset="M16" device="PTH"/>
<part name="GND2" library="freetronics" deviceset="GND" device=""/>
<part name="U$1" library="SparkFun" deviceset="5V" device=""/>
</parts>
<sheets>
<sheet>
<plain>
<text x="7.62" y="20.32" size="3.048" layer="94">AntBrain 2-Wheel Robot Controller</text>
<text x="38.1" y="14.478" size="1.778" layer="94">V1.1 (2018-05-05)</text>
<text x="7.366" y="9.398" size="1.778" layer="94">(C) 2018 Freetronics Pty Ltd</text>
<text x="7.366" y="6.35" size="1.778" layer="94">Released under the TAPR Open Hardware License: tapr.org/ohl</text>
<text x="68.326" y="14.478" size="1.778" layer="94">www.freetronics.com.au/antbrain</text>
<frame x1="5.08" y1="12.7" x2="116.84" y2="25.4" columns="0" rows="0" layer="94" border-left="no" border-top="no" border-right="no" border-bottom="no"/>
<frame x1="35.56" y1="12.7" x2="66.04" y2="17.78" columns="8" rows="5" layer="94"/>
<frame x1="5.08" y1="5.08" x2="116.84" y2="17.78" columns="0" rows="0" layer="94" border-left="no" border-top="no" border-right="no" border-bottom="no"/>
<frame x1="0" y1="0" x2="248.92" y2="185.42" columns="8" rows="5" layer="94"/>
<text x="7.62" y="14.478" size="1.778" layer="94">SKU: ANTBRAIN</text>
<text x="5.08" y="27.94" size="1.778" layer="97">https://www.banggood.com/IRangX-Tiny-2_4G-6CH-Flysk-Receiver-Compatible-with-Flysky-PPM-Output-for-Eachine-QX80-QX90-QX95-p-1089802.html</text>
<wire x1="116.84" y1="114.3" x2="116.84" y2="116.84" width="0.3048" layer="97" style="longdash"/>
<wire x1="116.84" y1="116.84" x2="116.84" y2="181.61" width="0.3048" layer="97" style="longdash"/>
<text x="114.3" y="129.54" size="1.778" layer="97" rot="R90">POWER</text>
<text x="10.16" y="176.53" size="1.778" layer="94">Power Supply</text>
<wire x1="5.08" y1="114.3" x2="116.84" y2="114.3" width="0.3048" layer="97" style="longdash"/>
</plain>
<instances>
<instance part="C1" gate="G$1" x="60.96" y="139.7" smashed="yes">
<attribute name="NAME" x="57.15" y="142.621" size="1.778" layer="95"/>
<attribute name="VALUE" x="56.388" y="136.525" size="1.778" layer="96"/>
</instance>
<instance part="GND4" gate="1" x="106.68" y="121.92"/>
<instance part="U$11" gate="G$1" x="106.68" y="157.48"/>
<instance part="C2" gate="G$1" x="96.52" y="137.16" smashed="yes" rot="MR0">
<attribute name="NAME" x="92.964" y="141.859" size="1.778" layer="95" rot="MR180"/>
<attribute name="VALUE" x="90.424" y="136.779" size="1.778" layer="96" rot="MR180"/>
</instance>
<instance part="LED1" gate="G$1" x="106.68" y="134.62"/>
<instance part="R1" gate="G$1" x="106.68" y="147.32" rot="R90"/>
<instance part="REG1" gate="G$1" x="76.2" y="154.94"/>
<instance part="J1" gate="G$1" x="43.18" y="147.32"/>
<instance part="U$2" gate="G$1" x="73.66" y="81.28" rot="R90"/>
<instance part="U$3" gate="G$1" x="50.8" y="96.52"/>
<instance part="GND1" gate="1" x="55.88" y="99.06" rot="R180"/>
<instance part="JP1" gate="G$1" x="182.88" y="147.32" rot="R90"/>
<instance part="JP2" gate="G$1" x="185.42" y="139.7" rot="R270"/>
<instance part="GND2" gate="1" x="165.1" y="119.38"/>
<instance part="U$1" gate="G$1" x="165.1" y="162.56"/>
</instances>
<busses>
</busses>
<nets>
<net name="GND" class="0">
<segment>
<pinref part="C1" gate="G$1" pin="2"/>
<pinref part="C2" gate="G$1" pin="2"/>
<wire x1="96.52" y1="134.62" x2="96.52" y2="124.46" width="0.1524" layer="91"/>
<junction x="96.52" y="124.46"/>
<wire x1="60.96" y1="124.46" x2="76.2" y2="124.46" width="0.1524" layer="91"/>
<wire x1="76.2" y1="124.46" x2="96.52" y2="124.46" width="0.1524" layer="91"/>
<wire x1="76.2" y1="147.32" x2="76.2" y2="124.46" width="0.1524" layer="91"/>
<junction x="76.2" y="124.46"/>
<wire x1="60.96" y1="137.16" x2="60.96" y2="124.46" width="0.1524" layer="91"/>
<pinref part="GND4" gate="1" pin="GND"/>
<wire x1="96.52" y1="124.46" x2="106.68" y2="124.46" width="0.1524" layer="91"/>
<pinref part="LED1" gate="G$1" pin="C"/>
<wire x1="106.68" y1="129.54" x2="106.68" y2="124.46" width="0.1524" layer="91"/>
<junction x="106.68" y="124.46"/>
<pinref part="REG1" gate="G$1" pin="GND"/>
<pinref part="J1" gate="G$1" pin="GNDBREAK"/>
<pinref part="J1" gate="G$1" pin="GND"/>
<wire x1="45.72" y1="152.4" x2="45.72" y2="149.86" width="0.1524" layer="91"/>
<wire x1="45.72" y1="149.86" x2="45.72" y2="124.46" width="0.1524" layer="91"/>
<wire x1="45.72" y1="124.46" x2="60.96" y2="124.46" width="0.1524" layer="91"/>
<junction x="45.72" y="149.86"/>
<junction x="60.96" y="124.46"/>
</segment>
<segment>
<pinref part="GND1" gate="1" pin="GND"/>
<pinref part="U$2" gate="G$1" pin="6"/>
<wire x1="55.88" y1="96.52" x2="55.88" y2="88.9" width="0.1524" layer="91"/>
</segment>
<segment>
<pinref part="JP2" gate="G$1" pin="16"/>
<pinref part="JP2" gate="G$1" pin="15"/>
<wire x1="203.2" y1="129.54" x2="200.66" y2="129.54" width="0.1524" layer="91"/>
<pinref part="JP2" gate="G$1" pin="14"/>
<wire x1="200.66" y1="129.54" x2="198.12" y2="129.54" width="0.1524" layer="91"/>
<junction x="200.66" y="129.54"/>
<pinref part="JP2" gate="G$1" pin="13"/>
<wire x1="198.12" y1="129.54" x2="195.58" y2="129.54" width="0.1524" layer="91"/>
<junction x="198.12" y="129.54"/>
<pinref part="JP2" gate="G$1" pin="12"/>
<wire x1="195.58" y1="129.54" x2="193.04" y2="129.54" width="0.1524" layer="91"/>
<junction x="195.58" y="129.54"/>
<pinref part="JP2" gate="G$1" pin="11"/>
<wire x1="193.04" y1="129.54" x2="190.5" y2="129.54" width="0.1524" layer="91"/>
<junction x="193.04" y="129.54"/>
<pinref part="JP2" gate="G$1" pin="10"/>
<wire x1="190.5" y1="129.54" x2="187.96" y2="129.54" width="0.1524" layer="91"/>
<junction x="190.5" y="129.54"/>
<pinref part="JP2" gate="G$1" pin="9"/>
<wire x1="187.96" y1="129.54" x2="185.42" y2="129.54" width="0.1524" layer="91"/>
<junction x="187.96" y="129.54"/>
<pinref part="JP2" gate="G$1" pin="8"/>
<wire x1="185.42" y1="129.54" x2="182.88" y2="129.54" width="0.1524" layer="91"/>
<junction x="185.42" y="129.54"/>
<pinref part="JP2" gate="G$1" pin="7"/>
<wire x1="182.88" y1="129.54" x2="180.34" y2="129.54" width="0.1524" layer="91"/>
<junction x="182.88" y="129.54"/>
<pinref part="JP2" gate="G$1" pin="6"/>
<wire x1="180.34" y1="129.54" x2="177.8" y2="129.54" width="0.1524" layer="91"/>
<junction x="180.34" y="129.54"/>
<pinref part="JP2" gate="G$1" pin="5"/>
<wire x1="177.8" y1="129.54" x2="175.26" y2="129.54" width="0.1524" layer="91"/>
<junction x="177.8" y="129.54"/>
<pinref part="JP2" gate="G$1" pin="4"/>
<wire x1="175.26" y1="129.54" x2="172.72" y2="129.54" width="0.1524" layer="91"/>
<junction x="175.26" y="129.54"/>
<pinref part="JP2" gate="G$1" pin="3"/>
<wire x1="172.72" y1="129.54" x2="170.18" y2="129.54" width="0.1524" layer="91"/>
<junction x="172.72" y="129.54"/>
<pinref part="JP2" gate="G$1" pin="2"/>
<wire x1="170.18" y1="129.54" x2="167.64" y2="129.54" width="0.1524" layer="91"/>
<junction x="170.18" y="129.54"/>
<pinref part="JP2" gate="G$1" pin="1"/>
<wire x1="167.64" y1="129.54" x2="165.1" y2="129.54" width="0.1524" layer="91"/>
<junction x="167.64" y="129.54"/>
<pinref part="GND2" gate="1" pin="GND"/>
<wire x1="165.1" y1="129.54" x2="165.1" y2="121.92" width="0.1524" layer="91"/>
<junction x="165.1" y="129.54"/>
</segment>
</net>
<net name="5V" class="0">
<segment>
<wire x1="96.52" y1="142.24" x2="96.52" y2="154.94" width="0.1524" layer="91"/>
<wire x1="83.82" y1="154.94" x2="96.52" y2="154.94" width="0.1524" layer="91"/>
<junction x="96.52" y="154.94"/>
<pinref part="C2" gate="G$1" pin="1"/>
<pinref part="U$11" gate="G$1" pin="5V"/>
<wire x1="106.68" y1="154.94" x2="106.68" y2="157.48" width="0.1524" layer="91"/>
<wire x1="96.52" y1="154.94" x2="106.68" y2="154.94" width="0.1524" layer="91"/>
<pinref part="R1" gate="G$1" pin="2"/>
<wire x1="106.68" y1="154.94" x2="106.68" y2="152.4" width="0.1524" layer="91"/>
<junction x="106.68" y="154.94"/>
<pinref part="REG1" gate="G$1" pin="OUT"/>
</segment>
<segment>
<pinref part="U$3" gate="G$1" pin="5V"/>
<pinref part="U$2" gate="G$1" pin="2"/>
<wire x1="50.8" y1="96.52" x2="50.8" y2="91.44" width="0.1524" layer="91"/>
<pinref part="U$2" gate="G$1" pin="4"/>
<wire x1="50.8" y1="91.44" x2="50.8" y2="88.9" width="0.1524" layer="91"/>
<wire x1="53.34" y1="88.9" x2="53.34" y2="91.44" width="0.1524" layer="91"/>
<wire x1="53.34" y1="91.44" x2="50.8" y2="91.44" width="0.1524" layer="91"/>
<junction x="50.8" y="91.44"/>
</segment>
<segment>
<pinref part="JP1" gate="G$1" pin="1"/>
<pinref part="JP1" gate="G$1" pin="2"/>
<wire x1="203.2" y1="157.48" x2="200.66" y2="157.48" width="0.1524" layer="91"/>
<pinref part="JP1" gate="G$1" pin="3"/>
<wire x1="200.66" y1="157.48" x2="198.12" y2="157.48" width="0.1524" layer="91"/>
<junction x="200.66" y="157.48"/>
<pinref part="JP1" gate="G$1" pin="4"/>
<wire x1="198.12" y1="157.48" x2="195.58" y2="157.48" width="0.1524" layer="91"/>
<junction x="198.12" y="157.48"/>
<pinref part="JP1" gate="G$1" pin="5"/>
<wire x1="195.58" y1="157.48" x2="193.04" y2="157.48" width="0.1524" layer="91"/>
<junction x="195.58" y="157.48"/>
<pinref part="JP1" gate="G$1" pin="6"/>
<wire x1="193.04" y1="157.48" x2="190.5" y2="157.48" width="0.1524" layer="91"/>
<junction x="193.04" y="157.48"/>
<pinref part="JP1" gate="G$1" pin="7"/>
<wire x1="190.5" y1="157.48" x2="187.96" y2="157.48" width="0.1524" layer="91"/>
<junction x="190.5" y="157.48"/>
<pinref part="JP1" gate="G$1" pin="8"/>
<wire x1="187.96" y1="157.48" x2="185.42" y2="157.48" width="0.1524" layer="91"/>
<junction x="187.96" y="157.48"/>
<pinref part="JP1" gate="G$1" pin="9"/>
<wire x1="185.42" y1="157.48" x2="182.88" y2="157.48" width="0.1524" layer="91"/>
<junction x="185.42" y="157.48"/>
<pinref part="JP1" gate="G$1" pin="16"/>
<pinref part="JP1" gate="G$1" pin="15"/>
<wire x1="165.1" y1="157.48" x2="167.64" y2="157.48" width="0.1524" layer="91"/>
<pinref part="JP1" gate="G$1" pin="14"/>
<wire x1="167.64" y1="157.48" x2="170.18" y2="157.48" width="0.1524" layer="91"/>
<junction x="167.64" y="157.48"/>
<pinref part="JP1" gate="G$1" pin="13"/>
<wire x1="170.18" y1="157.48" x2="172.72" y2="157.48" width="0.1524" layer="91"/>
<junction x="170.18" y="157.48"/>
<pinref part="JP1" gate="G$1" pin="12"/>
<wire x1="172.72" y1="157.48" x2="175.26" y2="157.48" width="0.1524" layer="91"/>
<junction x="172.72" y="157.48"/>
<pinref part="JP1" gate="G$1" pin="11"/>
<wire x1="175.26" y1="157.48" x2="177.8" y2="157.48" width="0.1524" layer="91"/>
<junction x="175.26" y="157.48"/>
<pinref part="JP1" gate="G$1" pin="10"/>
<wire x1="177.8" y1="157.48" x2="180.34" y2="157.48" width="0.1524" layer="91"/>
<junction x="177.8" y="157.48"/>
<wire x1="182.88" y1="157.48" x2="180.34" y2="157.48" width="0.1524" layer="91"/>
<junction x="182.88" y="157.48"/>
<junction x="180.34" y="157.48"/>
<pinref part="U$1" gate="G$1" pin="5V"/>
<wire x1="165.1" y1="157.48" x2="165.1" y2="162.56" width="0.1524" layer="91"/>
<junction x="165.1" y="157.48"/>
</segment>
</net>
<net name="VBAT" class="0">
<segment>
<wire x1="45.72" y1="154.94" x2="60.96" y2="154.94" width="0.1524" layer="91"/>
<wire x1="60.96" y1="154.94" x2="60.96" y2="144.78" width="0.1524" layer="91"/>
<wire x1="60.96" y1="154.94" x2="68.58" y2="154.94" width="0.1524" layer="91"/>
<pinref part="C1" gate="G$1" pin="1"/>
<junction x="60.96" y="154.94"/>
<pinref part="REG1" gate="G$1" pin="IN"/>
<pinref part="J1" gate="G$1" pin="PWR"/>
</segment>
</net>
<net name="N$1" class="0">
<segment>
<pinref part="R1" gate="G$1" pin="1"/>
<pinref part="LED1" gate="G$1" pin="A"/>
<wire x1="106.68" y1="142.24" x2="106.68" y2="137.16" width="0.1524" layer="91"/>
</segment>
</net>
</nets>
</sheet>
</sheets>
<errors>
<approved hash="208,1,106.68,157.48,5V,sup,,,,"/>
<approved hash="208,1,83.82,154.94,5V,out,,,,"/>
<approved hash="208,1,50.8,96.52,5V,sup,,,,"/>
<approved hash="208,1,165.1,162.56,5V,sup,,,,"/>
</errors>
</schematic>
</drawing>
</eagle>
